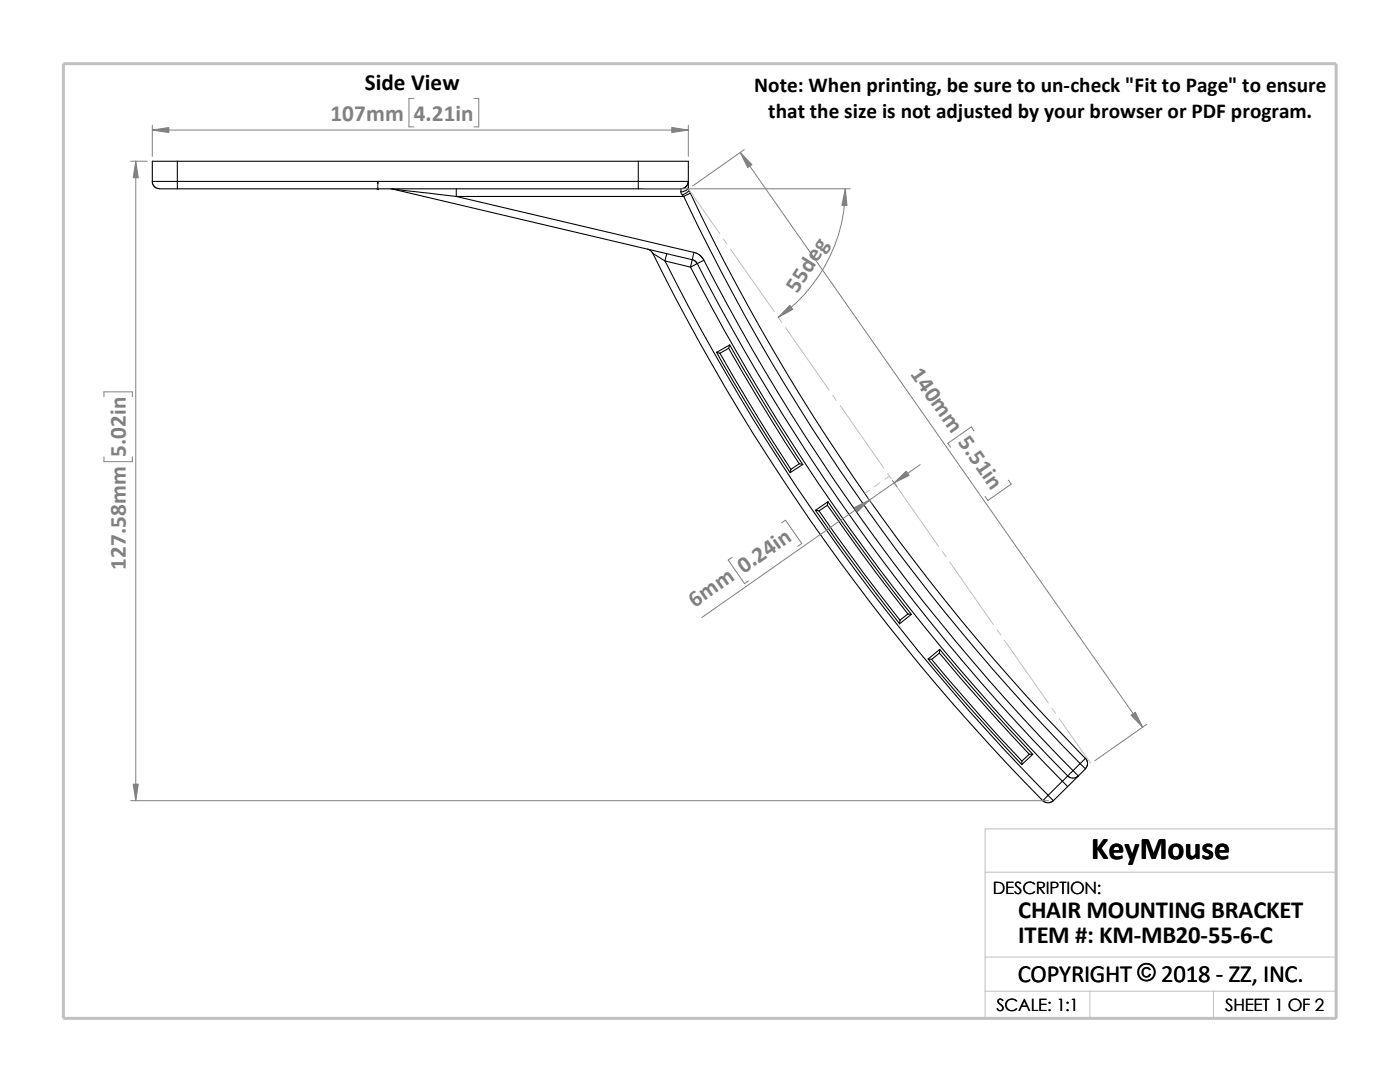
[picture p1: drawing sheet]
<svg xmlns="http://www.w3.org/2000/svg" width="279mm" height="216mm" viewBox="0 0 279 216" stroke-linecap="round" stroke-linejoin="round" font-family="sans-serif">
<g fill="none" stroke="#c0c0c0" stroke-width=".2">
<path d="M137.4 37.7l6.2 8.9M144.4 47.7l.7 1M145.8 49.7l8.8 12.5M155.3 63.2l.7 1.1M156.8 65.4l8.7 12.5M166.2 78.9l.7 1M167.7 80.9l8.7 12.5M173.5 97.8l-.9 .6M175.6 96.4l-1.1 .7M177.1 94.5l.8 1M177.5 95l-.9 .6M178.6 96.6l8.7 12.5"/>
<path d="M188.1 110.1l.7 1M189.5 112.1l8.7 12.5M199 125.7l.7 1M200.4 127.8l8.8 12.5M209.9 141.3l.8 1M211.4 143.4l6.3 8.9M196.6 174h70.1M196.6 191h70.1M196.6 197.8h70.1M217.5 197.8v5.4M242.2 197.8v5.4M26.8 203.2h239.9v-37.8h-70.1v37.8"/>
</g>
<path d="M12.7 12.7h254v190.5h-254z" fill="none" stroke="#c0c0c0" stroke-width=".59"/>
<g fill="none" stroke="#000" stroke-width=".21">
<path d="M30.4 36.2h5M30.4 36.2v.3l.3 .6 .8 .5 3.9 .1M35.4 36.2v1.5M35.4 32.2h-5v4M35.4 32.2v4M35.4 36.2h92M35.4 32.2h92M35.4 37.7h92M78 37.7h.3M78.3 37.7l59.8 14.1M78.3 37.7l12.8 1.5M91.1 37.7v1.5"/>
<path d="M91.1 39.2l47.4 11.2-.4 1.4M91.1 39.2h45.3M127.4 37.7h8.5v.6M127.4 32.2v4M127.4 36.2h10M127.4 36.2v1.5M127.4 32.2h10v4M135.9 38.3l.3 .6M136.2 38.9l.2 .3M136.4 39.2a414 414 0 0 0 79.2 113.2M137.4 37.3l.1 .7M137.4 36.2l-.2 .7-.4 .4-.6 .3h-.3"/>
<path d="M137.4 37.3a1.25 1.25 0 0 1-1.5 1M137.4 36.2v1.1M137.5 38l-1.3 .9M137.5 38l.3 .6M137.8 38.6a409.9 409.9 0 0 0 78.8 112.7M137.8 38.6l-1.4 .6M129.2 49.7l.6 .2 .5 .6 2.4 1.6M130.3 50.5a423.6 423.6 0 0 0 77.8 109.3M132.7 52.1l5.1 1.2M132.7 52.1a421.2 421.2 0 0 0 76.5 106.6M133.1 50.6l-.4 1.5M137.8 53.3a417.2 417.2 0 0 0 74.2 102.6"/>
<path d="M138.1 51.8l.6 .2 .3 .4a418.4 418.4 0 0 0 74.1 102.4M138.1 51.8l-.3 1.5M138.5 50.3l1.2 .7 .8 .9M140.5 51.9l-2.7 1.4M140.5 51.9a414.6 414.6 0 0 0 73.6 101.9M143 70.3l6.4 10.9 8.3 13.1M143.7 70.5l7.9 13.3 6.2 9.8M145.4 69.5l5.9 10 8.2 13M145.6 68.8l-.2 .7-1.7 1M145.6 68.8l7.9 13.3 6.7 10.6M145.6 68.8l-2.6 1.5 .7 .2M159.5 92.5l.7 .2-2.5 1.6"/>
<path d="M159.5 92.5l-1.6 1.1-.2 .7M162.7 101.8l7.4 10.3 9.4 12.4M162.8 101.8l.6 .1M163.4 101.9l9.1 12.6 7.1 9.2M165.1 100.8l6.7 9.4 9.4 12.3M165.2 100.1l-.1 .7-1.7 1.1M165.2 100.1l9 12.5 7.7 10M165.2 100.1l-2.4 1.7M181.2 122.5l.7 .1-2.4 1.9M181.2 122.5l-1.6 1.2-.1 .8M185.2 131.5l8.2 9.6 10.5 11.5M185.9 131.6l10.1 11.7 7.9 8.5"/>
<path d="M187.5 130.3l7.5 8.8 10.4 11.4M187.5 129.6l10.1 11.6 8.5 9.3M187.5 129.6v.7l-1.6 1.3M187.5 129.6l-2.2 1.9 .6 .1M205.4 150.5h.7l-2.2 2.1M205.4 150.5l-1.4 1.3-.1 .8M208.1 159.8l.9 .4 .5-.1 .7-.3M209.2 158.7l1 1.1M209.2 158.7l-1.1 1.1M212 155.9l1.1 1.1M212 155.9l-2.8 2.8M213.1 154.8l-1.1 1.1"/>
<path d="M213.1 157l-2.9 2.8M213.1 154.8l.4 .4 .5 .1 .8-.1 .4-.3M214.2 153.8l1 1.1M214.2 153.8l-1.1 1M215.2 154.9l-2.1 2.1M215.6 152.4l1-1.1 .4 .8v.6l-.4 .7M215.6 152.4l1 1M215.6 152.4l-1.4 1.4M216.6 153.4l-1.4 1.5"/>
</g>
<path d="M75.4 36.3l.1 .4h-.2z" fill="#00f" stroke="#00f" stroke-width=".2"/>
<path d="M75.3 37.7h.3M75.3 37.5l.3 .3M75.4 37.7h.1M75.4 36.3v1.5M75.5 37.5l-.3 .3" fill="none" stroke="#00f" stroke-width=".2"/>
<g fill="none" stroke="#808080" stroke-width=".2">
<path d="M82.6 19.6h-1v5.7h1M94.6 19.6h.9v5.7h-.9M26.1 32.2h3.3M27.1 32.2v127.6M30.4 25v6.2M30.4 26h107M128.4 37.7h41.3M137.4 25v6.2M147.7 30.4l80.3 114.7M148.5 29.8l-10.3 7.3M168.7 37.7a31.5 31.5 0 0 1-13.4 25.6M20.7 79.2v-1h5.7v1"/>
<path d="M20.7 91.1v1h5.7v-1M173.2 99.3l.9 1.3M178.1 95.8l.9 1.4M183.6 92.7l-43.6 30.5M194.4 86l-.6-.8-4.7 3.3 .6 .7M201.3 95.8l.5 .8-4.7 3.3-.5-.8M146.1 111.2l-.8 .6 3.3 4.7 .8-.6M156 104.4l.8-.6 3.2 4.7-.8 .5M26.1 159.8h183.2M228.9 144.5l-10.4 7.3"/>
</g>
<g fill="#808080" stroke="#808080" stroke-width=".2">
<path d="M147.7 30.4l2.4 2.5-.9 .5z"/>
<path d="M225.7 142.7l.9-.6 1.4 3z"/>
<path d="M178.4 96.4l2.4-2.4 .6 .9z"/>
<path d="M170.5 101.3l3-1.5-2.4 2.3z"/>
<path d="M157.6 60.9l.6 .8-2.9 1.6z"/>
<path d="M168.7 37.7l.3 3.3h-1z"/>
<path d="M30.4 26l3.3-.6v1.1z"/>
<path d="M134.1 25.4l3.3 .6-3.3 .5z"/>
<path d="M27.1 32.2l.5 3.3h-1z"/>
<path d="M26.6 156.5h1l-.5 3.3z"/>
</g>
<text font-size="6.4" x="217.8" y="171.4">KeyMouse</text>
<g font-size="4.9">
<text x="203.2" y="183.2">CHAIR MOUNTING BRACKET</text>
<text x="203.2" y="188.1">ITEM #: KM-MB20-55-6-C</text>
<text x="203.1" y="195.9">COPYRIGHT © 2018 - ZZ, INC.</text>
<text x="227" y="195.8">©</text>
</g>
<text font-size="4.6" x="72.8" y="18">Side View</text>
<g font-size="4.6" fill="#808080">
<text x="66" y="24.1">107mm</text>
<text x="82.6" y="24.1">4.21in</text>
<text x="159.1" y="58.6" transform="rotate(-57 159.1 58.6)">55deg</text>
<text x="181.6" y="74.7" transform="rotate(55 181.6 74.7)">140mm 5.51in</text>
<text x="25.1" y="91.1" transform="rotate(-90 25.1 91.1)">5.02in</text>
<text x="25.1" y="113.7" transform="rotate(-90 25.1 113.7)">127.58mm</text>
<text x="138.7" y="121.3" transform="rotate(-35 138.7 121.3)">6mm 0.24in</text>
</g>
<g font-size="4.2">
<text x="150.5" y="18.4">Note: When printing, be sure to un-check &quot;Fit to Page&quot; to ensure</text>
<text x="153.3" y="23.6">that the size is not adjusted by your browser or PDF program.</text>
</g>
<g font-size="3.4">
<text x="198.2" y="178.5">DESCRIPTION:</text>
<text x="198.8" y="201.7">SCALE: 1:1</text>
<text x="244.5" y="201.7">SHEET 1 OF 2</text>
</g>
</svg>
